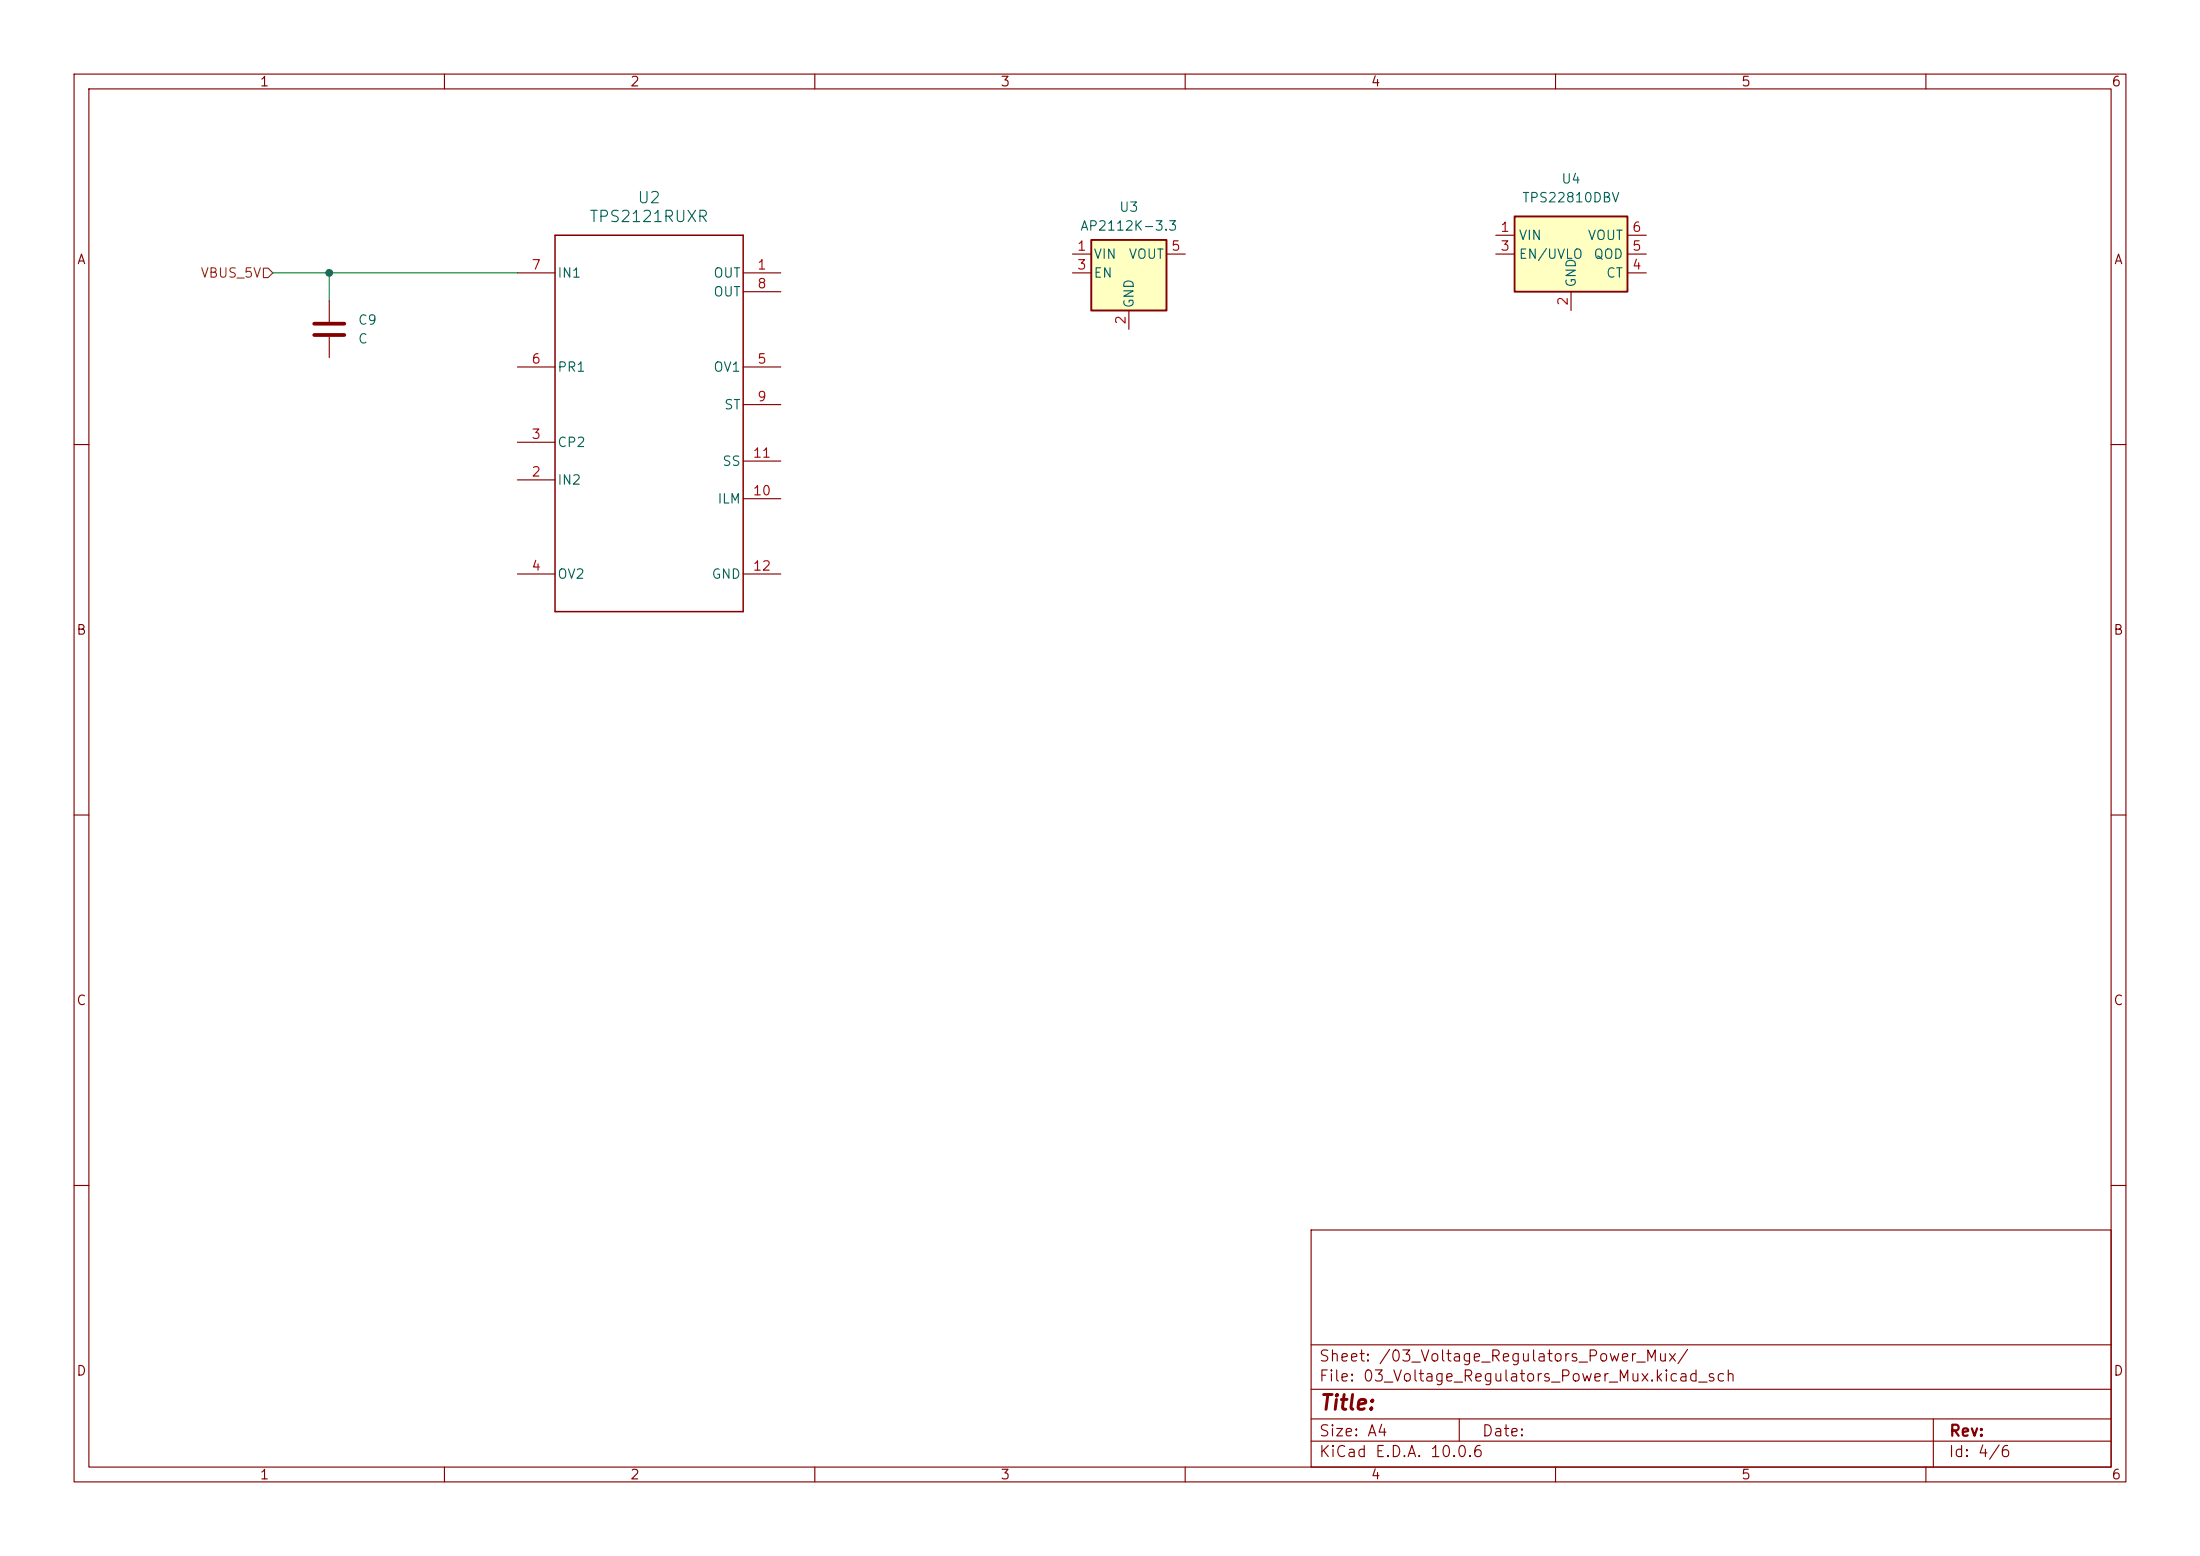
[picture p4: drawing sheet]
<svg xmlns="http://www.w3.org/2000/svg" width="297mm" height="210mm" viewBox="0 0 297 210" stroke-linecap="round" stroke-linejoin="round" font-family="sans-serif">
<g fill="none" stroke="#840000" stroke-width=".15">
<path d="M10 10h277v190h-277zM12 12h273v186h-273zM60 10v2M110 10v2M160 10v2M210 10v2M260 10v2M44.4 40.6v2.8M44.4 45.5v2.8M10 60h2M285 60h2M10 110h2"/>
<path d="M285 110h2M10 160h2M177 166h108v32h-108zM285 160h2M60 198v2M110 198v2M160 198v2M177 194.5h108M177 191.5h108M177 187.5h108M177 181.5h108M197 191.5v3"/>
<path d="M210 198v2M260 198v2M261 191.5v6.5"/>
</g>
<path d="M42.4 43.7h4.1M42.4 45.2h4.1" fill="none" stroke="#840000" stroke-width=".51"/>
<path d="M204.5 29.2h15.2v10.2h-15.2z" fill="#ffffc2"/>
<path d="M204.5 29.2h15.2v10.2h-15.2z" fill="none" stroke="#840000" stroke-width=".25"/>
<g fill="none" stroke="#840000" stroke-width=".15">
<path d="M69.8 36.8h5.1M100.3 36.8h5.1M100.3 39.4h5.1M201.9 31.8h2.6M201.9 34.3h2.6M212.1 39.4v2.5M219.7 31.8h2.5M219.7 34.3h2.5M219.7 36.8h2.5M69.8 59.7h5.1M69.8 49.5h5.1M100.3 49.5h5.1"/>
<path d="M100.3 54.6h5.1M69.8 64.8h5.1M69.8 77.5h5.1M100.3 77.5h5.1M100.3 67.3h5.1M100.3 62.2h5.1"/>
</g>
<path d="M74.9 31.8h25.4v50.8h-25.4z" fill="none" stroke="#840000" stroke-width=".2"/>
<path d="M147.3 32.4h10.2v9.5h-10.2z" fill="#ffffc2"/>
<path d="M147.3 32.4h10.2v9.5h-10.2z" fill="none" stroke="#840000" stroke-width=".25"/>
<path d="M144.8 34.3h2.5M144.8 36.8h2.5M157.5 34.3h2.5M152.4 41.9v2.6" fill="none" stroke="#840000" stroke-width=".15"/>
<path d="M35.6 36.2h.6l.6 .6-.6 .7h-.6z" fill="none" stroke="#725600" stroke-width=".15"/>
<path d="M36.8 36.8h33M44.4 36.8v3.8" fill="none" stroke="#009600" stroke-width=".15"/>
<circle cx="44.4" cy="36.8" r=".46" fill="#009600" stroke="#009600" stroke-width=".14"/>
<text font-size="2" fill="#840000" x="178" y="190.8">Title:</text>
<g font-size="1.5" fill="#006464">
<text x="86" y="27.8">U2</text>
<text x="79.5" y="30.4">TPS2121RUXR</text>
</g>
<g font-size="1.5" fill="#840000">
<text x="178" y="184.1">Sheet: /03_Voltage_Regulators_Power_Mux/</text>
<text x="178" y="186.8">File: 03_Voltage_Regulators_Power_Mux.kicad_sch</text>
<text x="178" y="197">KiCad E.D.A. 10.0.6</text>
<text x="178" y="194.2">Size: A4</text>
<text x="200" y="194.2">Date:</text>
<text x="263" y="197">Id: 4/6</text>
<text x="263" y="194.2">Rev:</text>
</g>
<g font-size="1.3" fill="#840000">
<text x="35" y="12">1</text>
<text x="85" y="12">2</text>
<text x="135" y="12">3</text>
<text x="185" y="12">4</text>
<text x="235" y="12">5</text>
<text x="285" y="12">6</text>
<text x="10.3" y="36">A</text>
<text x="285.3" y="36">A</text>
<text x="10.2" y="86">B</text>
<text x="285.2" y="86">B</text>
<text x="10.2" y="136">C</text>
<text x="285.2" y="136">C</text>
<text x="10.2" y="186">D</text>
<text x="285.2" y="186">D</text>
<text x="35" y="200">1</text>
<text x="85" y="200">2</text>
<text x="135" y="200">3</text>
<text x="185" y="200">4</text>
<text x="235" y="200">5</text>
<text x="285" y="200">6</text>
</g>
<g font-size="1.3" fill="#006464">
<text x="151" y="28.9">U3</text>
<text x="205.4" y="27.6">TPS22810DBV</text>
<text x="210.7" y="25.1">U4</text>
<text x="145.7" y="31.4">AP2112K-3.3</text>
<text x="147.5" y="35.3">VIN</text>
<text x="152.3" y="35.3">VOUT</text>
<text x="205" y="32.7">VIN</text>
<text x="205" y="35.3">EN/UVLO</text>
<text x="214.3" y="32.7">VOUT</text>
<text x="215" y="35.3">QOD</text>
<text x="75.2" y="37.8">IN1</text>
<text x="96.2" y="37.8">OUT</text>
<text x="96.2" y="40.3">OUT</text>
<text x="147.5" y="37.8">EN</text>
<text x="153.4" y="41.7" transform="rotate(-90 153.4 41.7)">GND</text>
<text x="213.1" y="38.9" transform="rotate(-90 213.1 38.9)">GND</text>
<text x="216.7" y="37.8">CT</text>
<text x="48.2" y="44.1">C9</text>
<text x="48.2" y="46.7">C</text>
<text x="75.2" y="50.5">PR1</text>
<text x="96.2" y="50.5">OV1</text>
<text x="97.7" y="55.6">ST</text>
<text x="75.2" y="65.7">IN2</text>
<text x="75.2" y="60.7">CP2</text>
<text x="97.4" y="63.2">SS</text>
<text x="96.8" y="68.3">ILM</text>
<text x="75.2" y="78.4">OV2</text>
<text x="96" y="78.4">GND</text>
</g>
<g font-size="1.3" fill="#a90000">
<text x="145.3" y="34.2">1</text>
<text x="158" y="34.2">5</text>
<text x="202.5" y="31.6">1</text>
<text x="202.5" y="34.2">3</text>
<text x="220.2" y="34.2">5</text>
<text x="220.2" y="31.6">6</text>
<text x="71.7" y="36.7">7</text>
<text x="102.1" y="36.7">1</text>
<text x="102.1" y="39.2">8</text>
<text x="145.3" y="36.7">3</text>
<text x="212" y="41.4" transform="rotate(-90 212 41.4)">2</text>
<text x="220.2" y="36.7">4</text>
<text x="152.3" y="43.9" transform="rotate(-90 152.3 43.9)">2</text>
<text x="71.7" y="49.4">6</text>
<text x="102.1" y="49.4">5</text>
<text x="71.7" y="59.6">3</text>
<text x="102.1" y="54.5">9</text>
<text x="71.7" y="64.6">2</text>
<text x="101.5" y="62.1">11</text>
<text x="101.5" y="67.2">10</text>
<text x="71.7" y="77.3">4</text>
<text x="101.5" y="77.3">12</text>
</g>
<text font-size="1.3" fill="#725600" x="27" y="37.8">VBUS_5V</text>
</svg>
